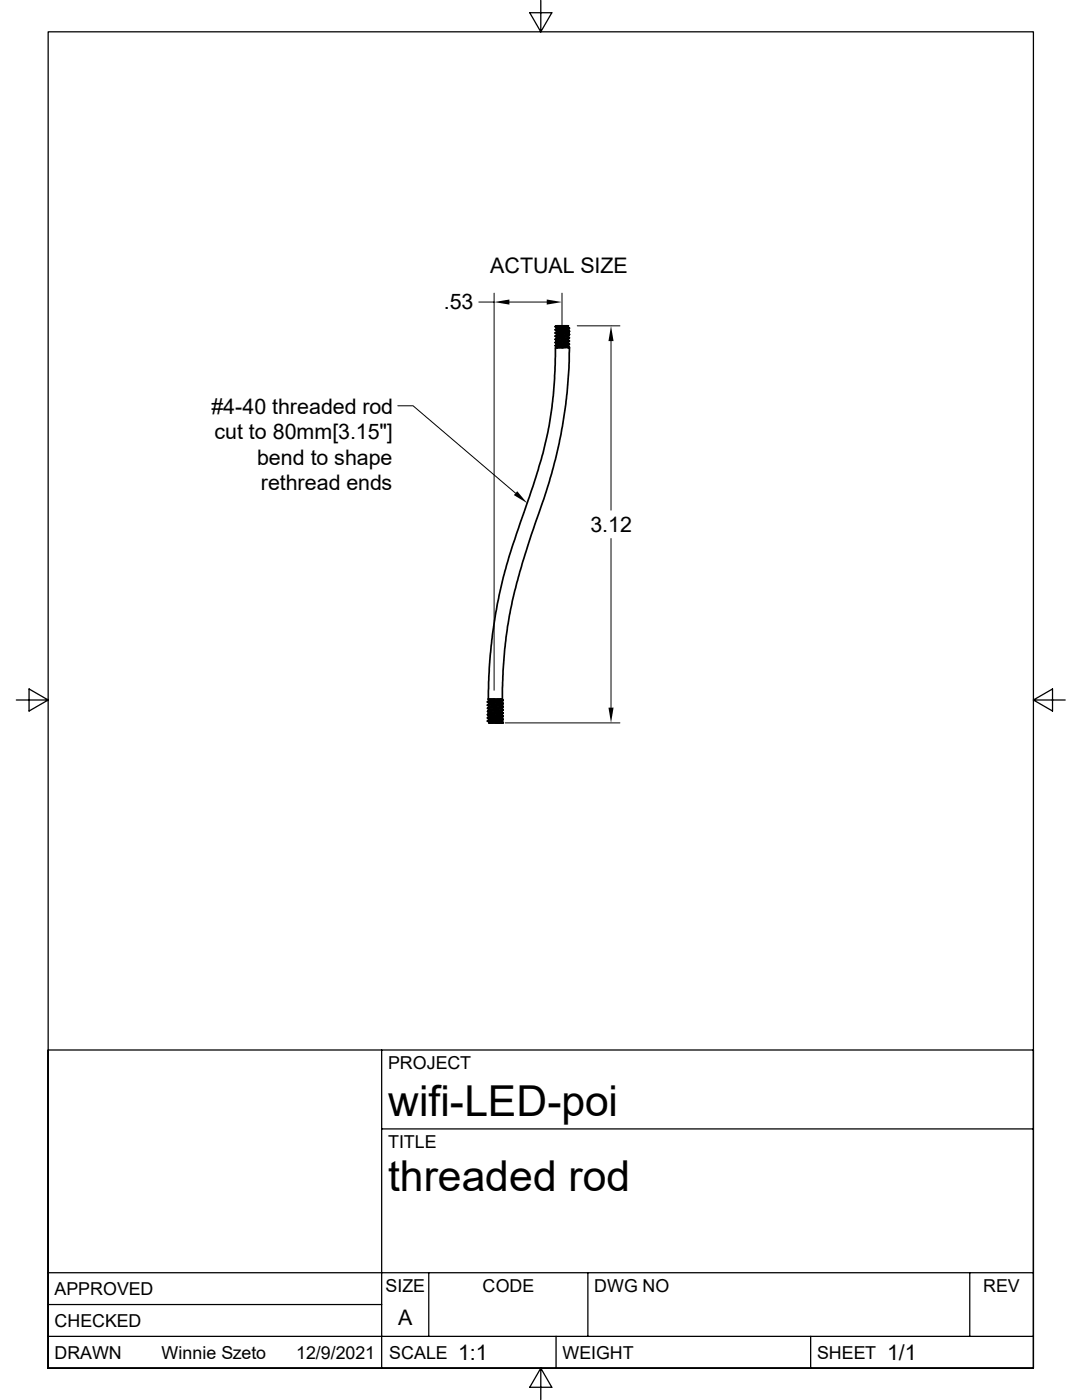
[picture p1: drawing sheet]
<svg xmlns="http://www.w3.org/2000/svg" width="216mm" height="279mm" viewBox="0 0 216 279" stroke-linecap="round" stroke-linejoin="round" font-family="sans-serif">
<g fill="none" stroke="#000" stroke-width=".34">
<path d="M110.8 65.1l.7-.1-.7 .1v.1M110.8 69l.4 .3M110.8 68.4l.4 .2M110.8 67.8l.4 .2M110.8 67.1l.4 .3M110.8 66.5l.4 .2M110.8 65.9l.4 .2M110.8 65.2l.4 .2M110.8 66.4v.1M110.8 69h.1M111.2 65.4l-.4 .3M111.2 66.1l-.4 .3"/>
<path d="M111.2 66.7v.1M111.2 67.4l-.4 .2M111.2 68l-.4 .3M111.2 68.6v.1M111.2 69.3l-.1 .1M111.2 66.8l-.4 .2M111.2 68.7l-.4 .2M111.5 65h1.3M112.8 65h.6l-.2 .2M112.8 65l-2 .2M113.2 69l-2 .4M113.2 67.8l-2 .3"/>
<path d="M113.2 67.1l-2 .4M113.2 65.9l-2 .3M113.2 65.2l-2 .4M113.2 69l-2 .3M113.2 68.3l-2 .3M113.2 67.7l-2 .3M113.2 67.1l-2 .3M113.2 66.4l-2 .3M113.2 65.8l-2 .3M113.2 65.2l-2 .2M113.2 68.4l-2 .3M113.2 66.5l-2 .3"/>
<path d="M113.2 69l.4 .3-2.8 .1-.1 6.2-.4 3.9a84.9 84.9 0 0 1-5 20.6l-3.8 11.2-1 3.8-1.3 5.5-.9 6.1-.5 3.9-.3 4.5v4.4h2.7l.2-5.6 .3-4.4a100.8 100.8 0 0 1 5.7-23.9l2.6-7.4 1.8-6.5 1.4-6.6 1-7.3a55.2 55.2 0 0 0 .3-8.4h-.1h.1M113.2 69l.4-.3-2.8 .3M113.2 68.3l.4-.2-2.8 .3M113.2 67.7l.4-.2-2.8 .3M113.2 67.1l.4-.3-2.8 .3M113.2 66.4l.4-.2-2.8 .3M113.2 65.8l.4-.2-2.8 .3M113.2 65.2l.4 .3-2.6 .2-.2 .2M113.2 65.9l.4 .2-2.8 .3M113.2 66.5l.4 .2-2.6 .3-.2 .1M113.2 67.1l.4 .3-2.6 .2-.2 .2M113.2 67.8l.4 .2-2.6 .2-.2 .2"/>
<path d="M113.2 68.4l.4 .3-2.8 .3M113.2 65.2h.1M113.2 65.8v.1M113.2 66.4v.1M113.2 67.1h.1M113.2 67.7v.1M113.2 68.3v.1M113.2 69h.1M113.6 65.4v.2M113.6 66.1v.1M113.6 66.7v.1M113.6 67.4v.1"/>
<path d="M113.6 68v.1M113.6 68.6v.1M113.6 69.3v.1M97.7 139.8l-.4 .2M97.7 139.7v.1M98.6 139.5h-1.2l.3 .2M98.6 139.5h1.3M98.6 139.5l-.9 .2M99.9 139.5l.5 .2M99.9 139.5l-2.2 .3M100 140v.1M100.4 139.7l-2.9 .3-.2 .1"/>
<path d="M100.4 139.7v.1l-.5 .3-2.2 .2M100.4 139.8l-3.1 .3 .4 .2M97.3 141.9v.1M97.3 142.6v.1M97.3 143.2v.1M97.7 144.3h1.3M97.7 140.5l-.4 .1M97.7 141.1l-.4 .2M97.7 142.4l-.4 .1M97.7 143l-.4 .2M97.7 143.6l-.4 .2M97.7 140.3v.2"/>
<path d="M97.7 141v.1M97.7 141.6v.1M97.7 142.2v.2M97.7 142.9v.1M97.7 143.5v.1M97.7 144.1v.2M99 144.3h1.2M100 140.1l.4 .2M100 140.8l.4 .2M100 141.4l.4 .2M100 142l.4 .2M100 142.7l.4 .2"/>
<path d="M100 143.3l.4 .2M100 143.9l.4 .2M100 140.6v.2M100 141.3v.1M100 141.9v.1M100 142.5v.2M100 143.2v.1M100 143.8v.1M100 140.1l-2.3 .4M100 140.8l-2.3 .3M100 141.4l-2.3 .3M100 142l-2.3 .4"/>
<path d="M100 142.7l-2.3 .3M100 143.3l-2.3 .3M100 143.9l-2.3 .4M100 141.9l-2.3 .3M100.4 140.5l-.5 .2-2.2 .3M100.4 141.1l-.5 .3-2.2 .2M100.4 142.4l-.5 .2-2.2 .3M100.4 143l-.5 .3-2.2 .2M100.4 143.6l-.5 .3-2.2 .2M100.4 144.3h-.2M100.4 141.7l-.4 .2M100.4 140.3l-2.9 .3-.2 .2"/>
<path d="M100.4 141l-2.9 .2-.2 .2M100.4 141.6l-3.1 .3 .4-.2M100.4 142.2l-3.1 .4M100.4 142.9l-3.1 .3M100.4 143.5l-2.9 .3-.2 .1M100.4 144.1l-1.4 .2M100.4 140.3v.2M100.4 141v.1M100.4 141.6v.1M100.4 142.2v.2M100.4 142.9v.1M100.4 143.5v.1"/>
<path d="M100.4 144.1v.2M100.4 143.6l-3.1 .3 .4 .2M100.4 143l-3.1 .3 .4 .2M100.4 142.4l-3.1 .3 .4 .2M100.4 141.7l-3.1 .3 .4 .2M100.4 141.1l-3.1 .3 .4 .2M100.4 140.5l-3.1 .3 .4 .2"/>
</g>
<g fill="none" stroke="#000" stroke-width=".25">
<path d="M107.9 0v6.4l-2.2-3.9h4.4l-2.2 3.9M3.3 139.7h6.3l-3.8-2.2v4.4l3.8-2.2M206.2 139.7l3.8 2.2v-4.4l-3.8 2.2h6.4M76.2 209.5v63.5M76.2 225.3h130M9.6 254h196.6M85.6 254v12.7M117.3 254v12.7M193.5 254v12.7M9.6 273v-266.6h196.6v266.6M9.6 273v-63.5h196.6v63.5M9.6 273h196.6"/>
<path d="M9.6 266.7h196.6M9.6 260.3h66.6M107.9 273l2.2 3.9h-4.4l2.2-3.9v6.4M111 266.7v6.3M161.8 266.7v6.3"/>
</g>
<path d="M98.6 58.5v79.3M112.1 58.5v9.1M95.5 60.3h3.1M101.6 60.3h7.5M115.2 65h8.5M121.9 68.1v33.7M79.4 81h3l20.5 17.4M121.9 107.5v33.7M100.8 144.3h22.9" fill="none" stroke="#000" stroke-width=".2"/>
<path d="M98.6 60.3l3-.5v1zM109.1 59.8l3 .5-3 .5zM121.9 65l.5 3.1h-1zM103.2 98l2 2.4-2.7-1.6zM121.4 141.2h1l-.5 3.1z" fill="#000"/>
<g font-size="8.5">
<text x="77.4" y="222.8">wifi-LED-poi</text>
<text x="77.4" y="237.7">threaded rod</text>
</g>
<g font-size="4.3">
<text x="97.8" y="54.4">ACTUAL SIZE</text>
<text x="88.6" y="61.8">.53</text>
<text x="42.2" y="82.6">#4-40 threaded rod</text>
<text x="42.8" y="87.6">cut to 80mm[3.15&quot;]</text>
<text x="51.3" y="92.7">bend to shape</text>
<text x="52" y="97.8">rethread ends</text>
<text x="117.8" y="106.2">3.12</text>
<text x="79.5" y="264.5">A</text>
<text x="91.4" y="271.4">1:1</text>
<text x="177" y="271.4">1/1</text>
</g>
<g font-size="3.6">
<text x="77.4" y="213.4">PROJECT</text>
<text x="77.4" y="229.1">TITLE</text>
<text x="76.9" y="257.8">SIZE</text>
<text x="96.3" y="257.8">CODE</text>
<text x="118.6" y="257.8">DWG NO</text>
<text x="196.2" y="257.8">REV</text>
<text x="10.9" y="258.4">APPROVED</text>
<text x="10.9" y="264.8">CHECKED</text>
<text x="10.9" y="271.1">DRAWN</text>
<text x="32.2" y="271.1">Winnie Szeto</text>
<text x="59.1" y="271.1">12/9/2021</text>
<text x="77.7" y="271.1">SCALE</text>
<text x="112.2" y="271.1">WEIGHT</text>
<text x="163" y="271.1">SHEET</text>
</g>
</svg>
